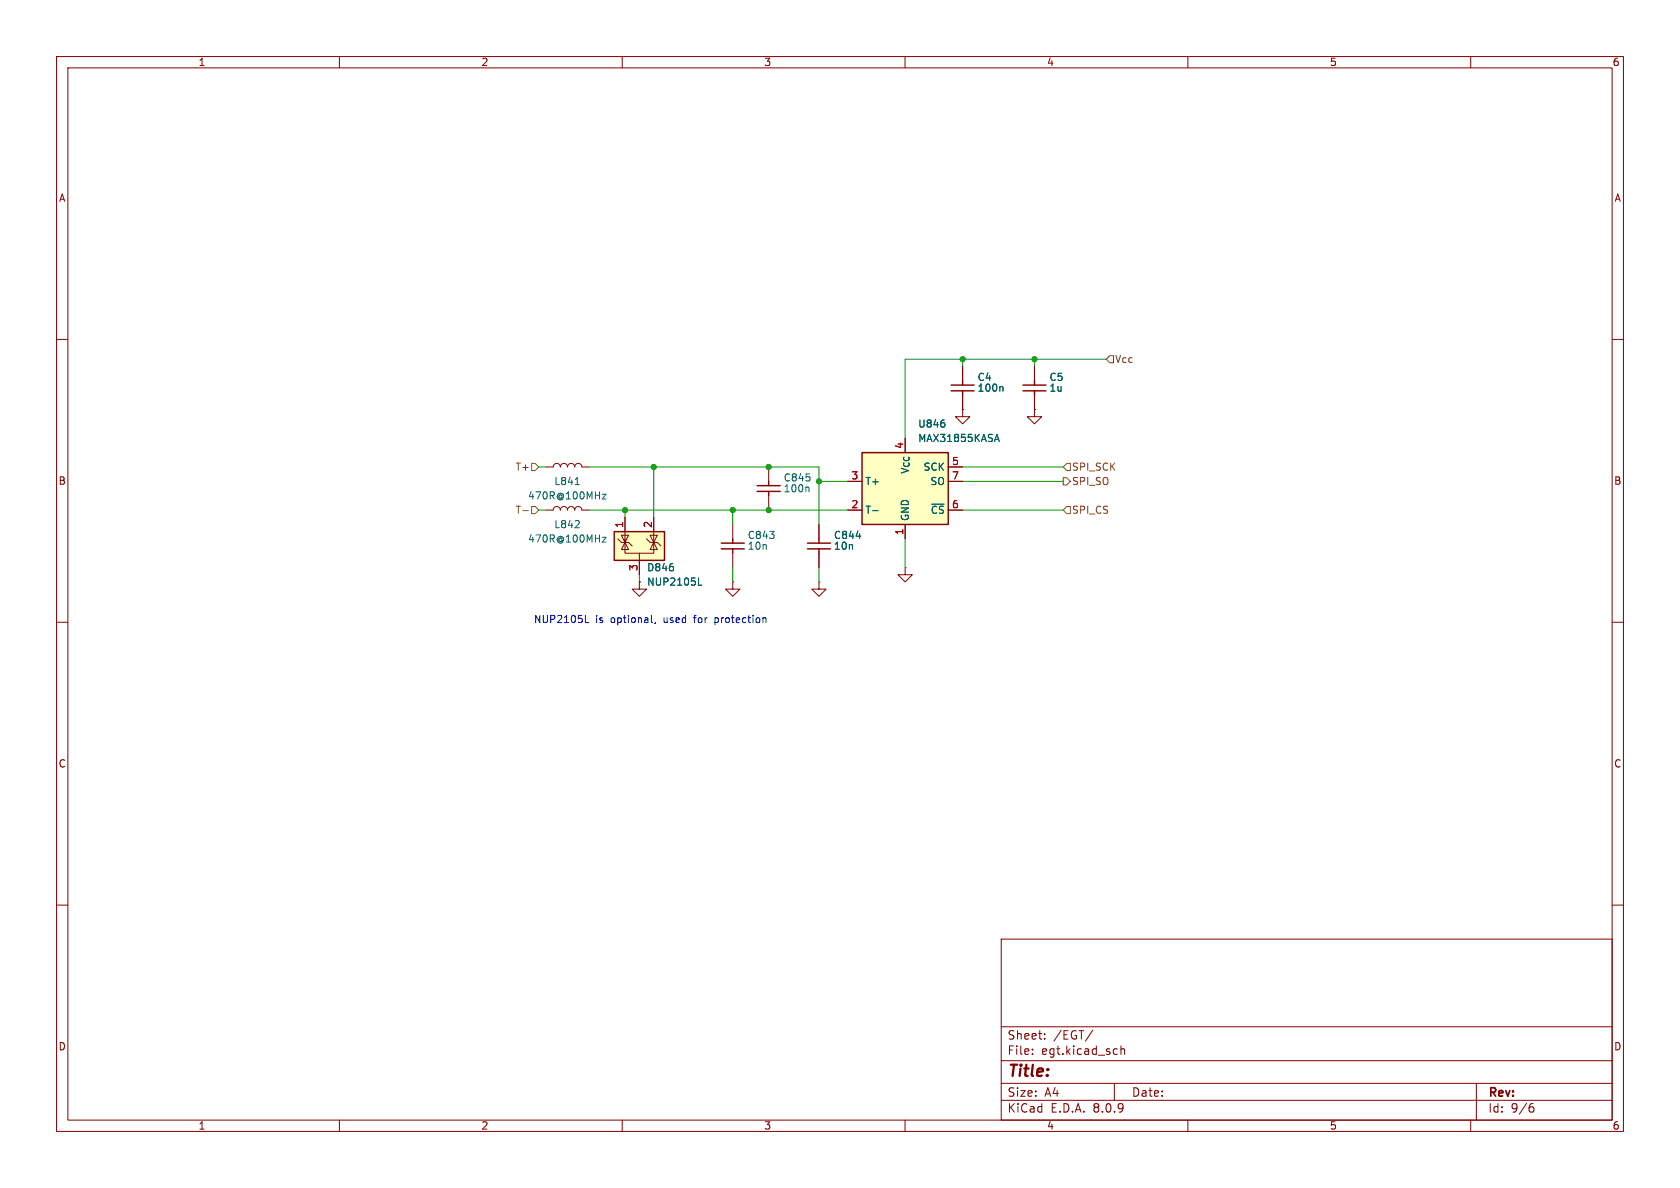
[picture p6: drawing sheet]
<svg xmlns="http://www.w3.org/2000/svg" width="297mm" height="210mm" viewBox="0 0 297 210" stroke-linecap="round" stroke-linejoin="round" font-family="sans-serif">
<g fill="none" stroke="#840000" stroke-width=".18">
<path d="M10 10h277v190h-277zM12 12h273v186h-273zM60 10v2M110 10v2M160 10v2M210 10v2M260 10v2M10 60h2M170.2 72.4v1.3h1.2l-1.2 1.2-1.3-1.2h1.3M170.2 72.4h.1M170.2 64.8v2.5M170.2 69.9v2.5"/>
<path d="M182.9 72.4v1.3h1.2l-1.2 1.2-1.3-1.2h1.3M182.9 72.4h.1M182.9 64.8v2.5M182.9 69.9v2.5M285 60h2M135.9 82.6v2.5M135.9 87.6v2.6M10 110h2M129.5 102.9v1.2h1.3l-1.3 1.3-1.2-1.3h1.2M129.5 102.9h.1M144.8 102.9v1.2h1.2l-1.2 1.3-1.3-1.3h1.3M144.8 102.9h.1"/>
<path d="M285 110h2M10 160h2M177 166h108v32h-108zM285 160h2M60 198v2M110 198v2M160 198v2M177 194.5h108M177 191.5h108M177 187.5h108M177 181.5h108M182.5 186.3v.1"/>
<path d="M182.5 185.5v.1M184.7 183.6v.1M184.7 182.8v.1M193.2 182.1l-1.3 2M197 191.5v3M197.4 185.4l.1 .1M197.5 186.3l-.1 .1M198.2 184.9v1.5M198.2 185.5l.2-.1 .3 .1 .1 .9M210 198v2M260 198v2M261 191.5v6.5"/>
<path d="M270.6 195.7h.4l.2 .3-.1 .5-.5 .1M271 195.1l-.4 .1"/>
</g>
<path d="M168.1 69.1h4.1M168.1 68.1h4.1M170.2 67.3v.8M170.2 69.1v.8M180.8 69.1h4.1M180.8 68.1h4.1M182.9 67.3v.8M182.9 69.1v.8M133.9 86.9h4M133.9 85.9h4M135.9 85.1v.8M135.9 86.9v.7" fill="none" stroke="#840000" stroke-width=".25"/>
<path d="M177.1 68.3l.2 .2v.7M142.8 86.1l.2 .2v.6" fill="none" stroke="#006464" stroke-width=".18"/>
<path d="M152.4 80h15.2v12.7h-15.2z" fill="#ffffc2"/>
<path d="M142.7 97h4.1M142.7 96h4.1M144.8 95.3v.7M144.8 97v.8M152.4 80h15.2v12.7h-15.2z" fill="none" stroke="#840000" stroke-width=".25"/>
<g fill="none" stroke="#840000" stroke-width=".18">
<path d="M96.5 90.2h1.3a.64 .64 0 0 1 .6-.7 .64 .64 0 0 1 .7 .7 .64 .64 0 0 1 .6-.7 .64 .64 0 0 1 .6 .7 .64 .64 0 0 1 .7-.7 .64 .64 0 0 1 .6 .7 .64 .64 0 0 1 .6-.7 .64 .64 0 0 1 .7 .7h1.2M96.5 82.6h1.3a.64 .64 0 0 1 .6-.7 .64 .64 0 0 1 .7 .7 .64 .64 0 0 1 .6-.7 .64 .64 0 0 1 .6 .7 .64 .64 0 0 1 .7-.7 .64 .64 0 0 1 .6 .7 .64 .64 0 0 1 .6-.7 .64 .64 0 0 1 .7 .7h1.2M144.8 92.7v2.6M144.8 97.8v2.5M149.9 90.2h2.5M149.9 85.1h2.5M160 92.7v2.6M167.6 90.2h2.6M167.6 85.1h2.6M167.6 82.6h2.6M113 102.9v1.2h1.3l-1.3 1.3-1.2-1.3h1.2M113 102.9h.1"/>
<path d="M160 100.3v1.3h1.3l-1.3 1.3-1.3-1.3h1.3M160 100.3h.1"/>
</g>
<path d="M167 74.8v.6M175.9 77.7h.6M176.2 76.8l.5 1.2M101.6 93.3h.8M101.7 85.7h.7M102.4 92.1v.5M106.5 95h.6l-.6 .8h.6M106.5 87.4h.6l-.6 .8h.6M151.4 94.8h.7M154.3 90.3h.9" fill="none" stroke="#006464" stroke-width=".18"/>
<path d="M108.6 94h8.9v5.1h-8.9z" fill="#ffffc2"/>
<path d="M108.6 94h8.9v5.1h-8.9zM127.5 97h4.1M127.5 96h4.1M129.5 95.3v.7M129.5 97v.8" fill="none" stroke="#840000" stroke-width=".25"/>
<g fill="none" stroke="#840000" stroke-width=".18">
<path d="M170.2 72.4h.1M170.2 64.8v2.5M170.2 69.9v2.5M182.9 72.4h.1M182.9 64.8v2.5M182.9 69.9v2.5M109.2 95.3l.7 .6h1.2l.7 .6M110.5 95.9v1.9h5.1v-1.9M110.5 95.9l.6 1.3h-1.2zM110.5 95.3v.6l.6-1.3h-1.2l.6 1.3M110.5 91.4v4.5M113 97.8v3.8"/>
<path d="M114.3 95.3l.6 .6h1.3l.6 .6M114.9 94.6h1.3l-.6 1.3zM115.6 95.9l.6 1.3h-1.3zM115.6 91.4v4.5M129.5 92.7v2.6M129.5 97.8v2.5M144.8 92.7v2.6M144.8 97.8v2.5M149.9 90.2h2.5M149.9 85.1h2.5M160 92.7v2.6M167.6 90.2h2.6"/>
<path d="M167.6 85.1h2.6M167.6 82.6h2.6M113 102.9h.1"/>
</g>
<path d="M167 74.8v.6M175.9 77.7h.6M176.2 76.8l.5 1.2M177.1 68.3l.2 .2v.7M151.4 94.8h.7M154.3 90.3h.9M123.5 103.4h.6" fill="none" stroke="#006464" stroke-width=".18"/>
<path d="M196.2 62.9h.6v1.2h-.6l-.6-.6zM92.4 90.3h1M94 81.9h.6l.6 .7-.6 .6h-.6zM94 89.5h.6l.6 .7-.6 .6h-.6zM188 84.5h.6l.6 .6-.6 .6h-.6zM188.6 89.5h.6v1.3h-.6l-.6-.6zM188.6 81.9h.6v1.3h-.6l-.6-.6z" fill="none" stroke="#725600" stroke-width=".18"/>
<path d="M103.5 110.1h.6M115.2 110l.1 .1M115.9 110l-.1 .2M126.4 109.2v1.3M126.4 110l.1 .1M126.5 109.2l-.1 .1M135.2 109.2l.2 .2v.7" fill="none" stroke="#0000c2" stroke-width=".18"/>
<g fill="none" stroke="#009600" stroke-width=".18">
<path d="M170.2 63.5v1.3M182.9 63.5v1.3M195.6 63.5h-35.6v14M95.2 90.2h1.3M95.2 82.6h1.3M104.1 90.2h45.8M104.1 82.6h40.7v10.1M110.5 90.2v1.2M115.6 82.6v8.8M129.5 90.2v2.5M144.8 85.1h5.1M160 95.3v5"/>
<path d="M170.2 90.2h17.8M170.2 82.6h17.8M170.2 85.1h17.8M113 101.6v1.3M129.5 100.3v2.6M144.8 100.3v2.6"/>
</g>
<g fill="#009600" stroke="#009600" stroke-width=".18">
<circle cx="182.9" cy="63.5" r=".46"/>
<circle cx="170.2" cy="63.5" r=".46"/>
<circle cx="129.5" cy="90.2" r=".46"/>
<circle cx="135.9" cy="90.2" r=".46"/>
<circle cx="115.6" cy="82.6" r=".46"/>
<circle cx="144.8" cy="85.1" r=".46"/>
<circle cx="135.9" cy="82.6" r=".46"/>
<circle cx="110.5" cy="90.2" r=".46"/>
</g>
<text font-size="2.8" fill="#840000" x="178" y="190.9">Title:</text>
<g font-size="2.1" fill="#840000">
<text x="178" y="184">Sheet:</text>
<text x="186.2" y="184">/EGT/</text>
<text x="178" y="186.7">File:</text>
<text x="184.1" y="186.7">egt.kicad_sch</text>
<text x="178" y="196.9">KiCad</text>
<text x="178" y="194.1">Size:</text>
<text x="184.7" y="194.1">A4</text>
<text x="185.7" y="196.9">E.D.A.</text>
<text x="193.3" y="196.9">8.0.9</text>
<text x="200" y="194.1">Date:</text>
<text x="263" y="194.3">Rev:</text>
<text x="263" y="196.9">Id:</text>
<text x="267.1" y="196.9">9/6</text>
</g>
<g font-size="1.8" fill="#840000">
<text x="35" y="11.9">1</text>
<text x="85" y="11.9">2</text>
<text x="135" y="11.9">3</text>
<text x="185" y="11.9">4</text>
<text x="235" y="11.9">5</text>
<text x="285" y="11.9">6</text>
<text x="10.3" y="35.9">A</text>
<text x="285.3" y="35.9">A</text>
<text x="10.3" y="85.9">B</text>
<text x="285.3" y="85.9">B</text>
<text x="10.3" y="135.9">C</text>
<text x="285.3" y="135.9">C</text>
<text x="10.3" y="185.9">D</text>
<text x="285.3" y="185.9">D</text>
<text x="35" y="199.9">1</text>
<text x="85" y="199.9">2</text>
<text x="135" y="199.9">3</text>
<text x="185" y="199.9">4</text>
<text x="235" y="199.9">5</text>
<text x="285" y="199.9">6</text>
</g>
<g font-size="1.8" fill="#725600">
<text x="197" y="64.4">Vcc</text>
<text x="91" y="83.4">T+</text>
<text x="189.4" y="83.4">SPI_SCK</text>
<text x="189.4" y="86">SPI_SO</text>
<text x="91" y="91">T-</text>
<text x="189.4" y="91">SPI_CS</text>
</g>
<g font-size="1.8" fill="#006464">
<text x="172.7" y="67.5">C4</text>
<text x="172.7" y="69.4">100n</text>
<text x="185.4" y="67.5">C5</text>
<text x="185.4" y="69.4">1u</text>
<text x="162.2" y="75.8">U846</text>
<text x="160.9" y="83.9" transform="rotate(-90 160.9 83.9)">V_{CC}</text>
<text x="162.2" y="78.3">MAX31855KASA</text>
<text x="163.2" y="83.4">SCK</text>
<text x="93.2" y="88.5">470R@100MHz</text>
<text x="97.9" y="86">L841</text>
<text x="138.4" y="85.3">C845</text>
<text x="138.4" y="87.2">100n</text>
<text x="152.9" y="86">T+</text>
<text x="164.4" y="86">SO</text>
<text x="97.9" y="93.6">L842</text>
<text x="132.1" y="95.5">C843</text>
<text x="147.3" y="95.5">C844</text>
<text x="152.9" y="91">T-</text>
<text x="160.9" y="92.2" transform="rotate(-90 160.9 92.2)">GND</text>
<text x="164.4" y="91">~{CS}</text>
<text x="93.2" y="96.1">470R@100MHz</text>
<text x="114.3" y="101.2">D846</text>
<text x="132.1" y="97.4">10n</text>
<text x="147.3" y="97.4">10n</text>
<text x="114.3" y="103.7">NUP2105L</text>
</g>
<g font-size="1.8" fill="#a90000">
<text x="159.8" y="79.4" transform="rotate(-90 159.8 79.4)">4</text>
<text x="168.2" y="82.3">5</text>
<text x="150.4" y="89.9">2</text>
<text x="150.4" y="84.8">3</text>
<text x="168.2" y="89.9">6</text>
<text x="168.2" y="84.8">7</text>
<text x="110.2" y="93.4" transform="rotate(-90 110.2 93.4)">1</text>
<text x="115.3" y="93.4" transform="rotate(-90 115.3 93.4)">2</text>
<text x="159.8" y="94.7" transform="rotate(-90 159.8 94.7)">1</text>
<text x="112.8" y="101" transform="rotate(-90 112.8 101)">3</text>
</g>
<g font-size="1.8" fill="#0000c2">
<text x="94.3" y="110.3">NUP2105L</text>
<text x="105.3" y="110.3">is</text>
<text x="108.1" y="110.3">optional,</text>
<text x="117.6" y="110.3">used</text>
<text x="123.2" y="110.3">for</text>
<text x="127" y="110.3">protection</text>
</g>
</svg>
